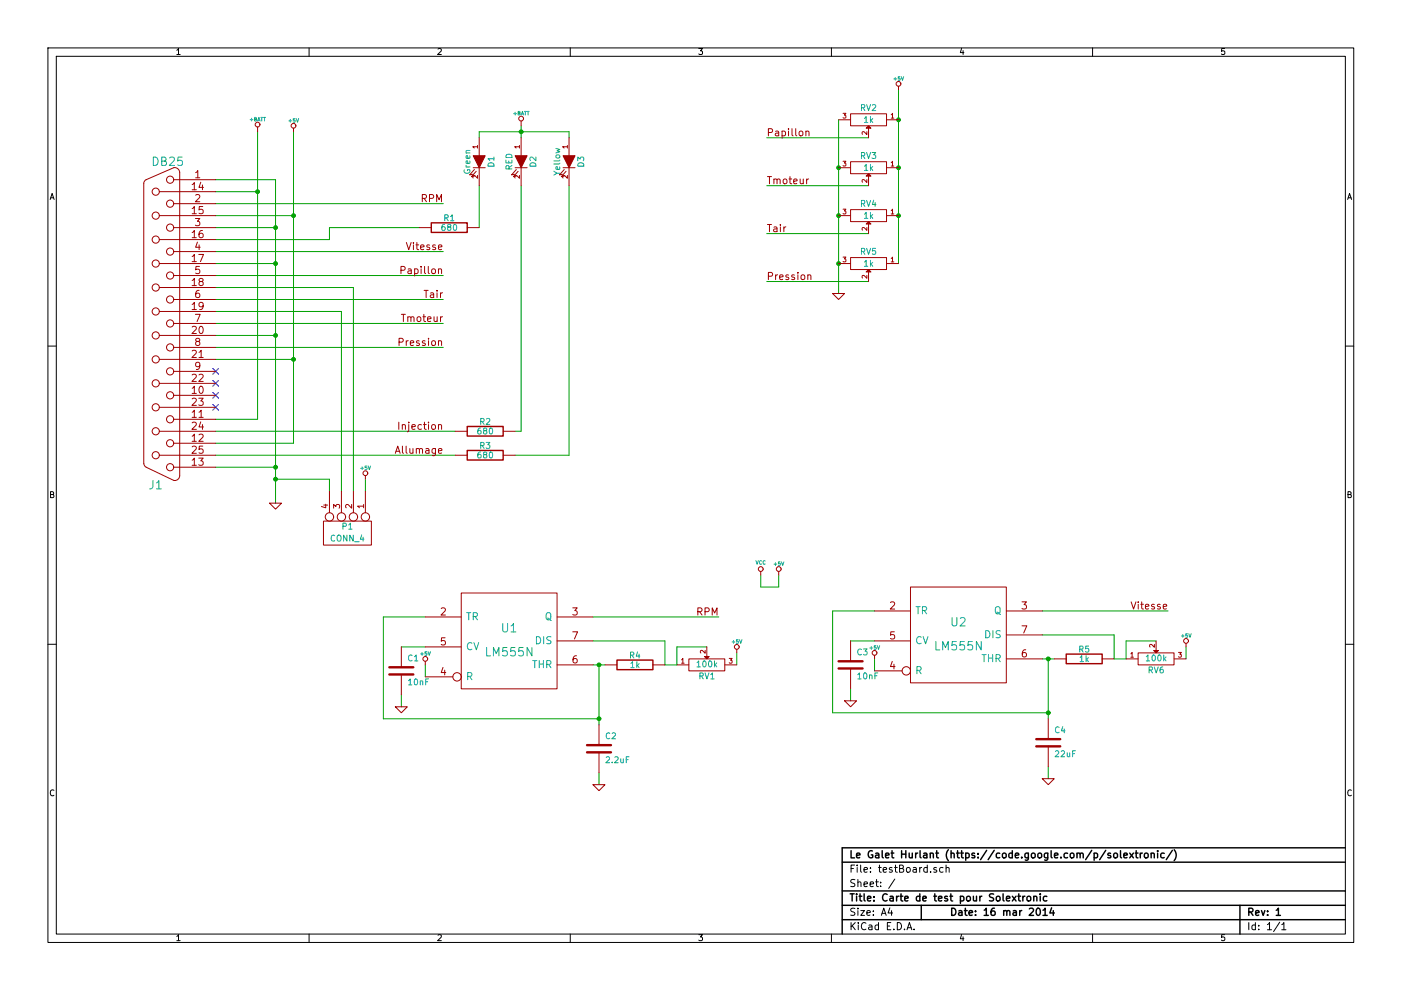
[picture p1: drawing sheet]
EESchema Schematic File Version 2  date dim. 16 mars 2014 20:51:40 CET
LIBS:power
LIBS:device
LIBS:transistors
LIBS:conn
LIBS:linear
LIBS:regul
LIBS:74xx
LIBS:cmos4000
LIBS:adc-dac
LIBS:memory
LIBS:xilinx
LIBS:special
LIBS:microcontrollers
LIBS:dsp
LIBS:microchip
LIBS:analog_switches
LIBS:motorola
LIBS:texas
LIBS:intel
LIBS:audio
LIBS:interface
LIBS:digital-audio
LIBS:philips
LIBS:display
LIBS:cypress
LIBS:siliconi
LIBS:opto
LIBS:atmel
LIBS:contrib
LIBS:valves
LIBS:testBoard-cache
EELAYER 25  0
EELAYER END
$Descr A4 11700 8267
encoding utf-8
Sheet 1 1
Title "Carte de test pour Solextronic"
Date "16 mar 2014"
Rev "1"
Comp "Le Galet Hurlant (https://code.google.com/p/solextronic/)"
Comment1 ""
Comment2 ""
Comment3 ""
Comment4 ""
$EndDescr
Wire Wire Line
	1800 2000 2750 2000
Wire Wire Line
	2750 2000 2750 1900
Wire Wire Line
	2750 1900 3500 1900
Wire Wire Line
	4000 1150 4000 1100
Wire Wire Line
	4000 1100 4750 1100
Wire Wire Line
	4300 3600 4350 3600
Wire Wire Line
	4350 3600 4350 1550
Wire Wire Line
	3800 3600 1800 3600
Wire Wire Line
	3700 2900 1800 2900
Wire Wire Line
	3700 2500 1800 2500
Wire Wire Line
	1800 2100 3700 2100
Wire Wire Line
	1800 2400 2950 2400
Wire Wire Line
	1800 3700 2450 3700
Connection ~ 2450 1800
Wire Wire Line
	1800 1800 2450 1800
Wire Wire Line
	2150 1100 2150 3500
Wire Wire Line
	2150 3500 1800 3500
Connection ~ 2300 2200
Wire Wire Line
	1800 2200 2300 2200
Connection ~ 2300 4000
Wire Wire Line
	2300 4000 2750 4000
Wire Wire Line
	2750 4000 2750 4100
Connection ~ 2300 1900
Wire Wire Line
	1800 1900 2300 1900
Wire Wire Line
	2950 2400 2950 4100
Connection ~ 4350 1100
Wire Wire Line
	4750 1100 4750 1150
Wire Wire Line
	3550 5550 3550 5650
Wire Wire Line
	5000 6000 3200 6000
Wire Wire Line
	3200 6000 3200 5150
Wire Wire Line
	6150 5450 6150 5550
Wire Wire Line
	5550 5550 5650 5550
Wire Wire Line
	5000 6450 5000 6550
Wire Wire Line
	7250 2350 6400 2350
Wire Wire Line
	7250 1550 6400 1550
Connection ~ 7000 1800
Connection ~ 7500 1400
Connection ~ 7500 1000
Wire Wire Line
	7500 2200 7500 750 
Connection ~ 7500 1800
Connection ~ 7000 2200
Wire Wire Line
	7000 1000 7000 2450
Connection ~ 7000 1400
Wire Wire Line
	6400 1150 7250 1150
Wire Wire Line
	7250 1950 6400 1950
Wire Wire Line
	4950 5150 6000 5150
Connection ~ 5000 6000
Wire Wire Line
	4950 5350 5550 5350
Wire Wire Line
	5550 5350 5550 5550
Wire Wire Line
	5050 5550 4950 5550
Connection ~ 5000 5550
Wire Wire Line
	5000 5550 5000 6050
Wire Wire Line
	3200 5150 3550 5150
Wire Wire Line
	3350 5800 3350 5900
Wire Wire Line
	3550 5400 3350 5400
Wire Wire Line
	5900 5400 5650 5400
Wire Wire Line
	5650 5400 5650 5550
Wire Wire Line
	9400 5350 9400 5500
Wire Wire Line
	9400 5350 9650 5350
Wire Wire Line
	7300 5350 7100 5350
Wire Wire Line
	7100 5750 7100 5850
Wire Wire Line
	7300 5100 6950 5100
Wire Wire Line
	8750 5500 8750 6000
Connection ~ 8750 5500
Wire Wire Line
	8800 5500 8700 5500
Wire Wire Line
	9300 5300 9300 5500
Wire Wire Line
	9300 5300 8700 5300
Connection ~ 8750 5950
Wire Wire Line
	8700 5100 9750 5100
Wire Wire Line
	8750 6400 8750 6500
Wire Wire Line
	9300 5500 9400 5500
Wire Wire Line
	9900 5400 9900 5500
Wire Wire Line
	6950 5100 6950 5950
Wire Wire Line
	6950 5950 8750 5950
Wire Wire Line
	7300 5500 7300 5600
Wire Wire Line
	4350 1050 4350 1150
Wire Wire Line
	6350 4800 6350 4900
Wire Wire Line
	6350 4900 6500 4900
Wire Wire Line
	6500 4900 6500 4800
Wire Wire Line
	1800 1500 2300 1500
Wire Wire Line
	2850 4100 2850 2600
Wire Wire Line
	3050 4000 3050 4100
Wire Wire Line
	2300 1500 2300 4200
Wire Wire Line
	1800 3900 2300 3900
Connection ~ 2300 3900
Wire Wire Line
	1800 2800 2300 2800
Connection ~ 2300 2800
Wire Wire Line
	1800 1600 2150 1600
Connection ~ 2150 1600
Wire Wire Line
	2450 3700 2450 1100
Wire Wire Line
	1800 3000 2450 3000
Connection ~ 2450 3000
Wire Wire Line
	2850 2600 1800 2600
Wire Wire Line
	1800 1700 3700 1700
Wire Wire Line
	3700 2300 1800 2300
Wire Wire Line
	3700 2700 1800 2700
Wire Wire Line
	1800 3800 3800 3800
Wire Wire Line
	4750 1550 4750 3800
Wire Wire Line
	4750 3800 4300 3800
Wire Wire Line
	4000 1900 4000 1550
$Comp
L R R1
U 1 1
P 3750 1900
F 0 "R1" V 3830 1900 50  0000 C CNN
F 1 "680" V 3750 1900 50  0000 C CNN
	1    3750 1900
	0    -1   -1   0   
$EndComp
$Comp
L LED D1
U 1 1
P 4000 1350
F 0 "D1" H 4000 1450 50  0000 C CNN
F 1 "Green" H 4000 1250 50  0000 C CNN
	1    4000 1350
	0    1    1    0   
$EndComp
NoConn ~ 1800 3400
NoConn ~ 1800 3300
NoConn ~ 1800 3200
NoConn ~ 1800 3100
$Comp
L DB25 J1
U 1 1
P 1350 2700
F 0 "J1" H 1400 4050 70  0000 C CNN
F 1 "DB25" H 1300 1350 70  0000 C CNN
	1    1350 2700
	-1   0    0    1   
$EndComp
$Comp
L +5V #PWR4
U 1 1
P 3050 4000
F 0 "#PWR4" H 3050 4090 20  0001 C CNN
F 1 "+5V" H 3050 4090 30  0000 C CNN
	1    3050 4000
	1    0    0    -1  
$EndComp
$Comp
L CONN_4 P1
U 1 1
P 2900 4450
F 0 "P1" V 2850 4450 50  0000 C CNN
F 1 "CONN_4" V 2950 4450 50  0000 C CNN
	1    2900 4450
	0    1    1    0   
$EndComp
$Comp
L +5V #PWR11
U 1 1
P 6500 4800
F 0 "#PWR11" H 6500 4890 20  0001 C CNN
F 1 "+5V" H 6500 4890 30  0000 C CNN
	1    6500 4800
	1    0    0    -1  
$EndComp
$Comp
L VCC #PWR10
U 1 1
P 6350 4800
F 0 "#PWR10" H 6350 4900 30  0001 C CNN
F 1 "VCC" H 6350 4900 30  0000 C CNN
	1    6350 4800
	1    0    0    -1  
$EndComp
$Comp
L R R2
U 1 1
P 4050 3600
F 0 "R2" V 4130 3600 50  0000 C CNN
F 1 "680" V 4050 3600 50  0000 C CNN
	1    4050 3600
	0    -1   -1   0   
$EndComp
$Comp
L LED D3
U 1 1
P 4750 1350
F 0 "D3" H 4750 1450 50  0000 C CNN
F 1 "Yellow" H 4750 1250 50  0000 C CNN
	1    4750 1350
	0    1    1    0   
$EndComp
$Comp
L R R3
U 1 1
P 4050 3800
F 0 "R3" V 4130 3800 50  0000 C CNN
F 1 "680" V 4050 3800 50  0000 C CNN
	1    4050 3800
	0    -1   -1   0   
$EndComp
$Comp
L +BATT #PWR7
U 1 1
P 4350 1050
F 0 "#PWR7" H 4350 1000 20  0001 C CNN
F 1 "+BATT" H 4350 1150 30  0000 C CNN
	1    4350 1050
	1    0    0    -1  
$EndComp
Text Label 3700 2100 2    60   ~ 0
Vitesse
Text Label 3700 1700 2    60   ~ 0
RPM
$Comp
L LM555N U2
U 1 1
P 8000 5300
F 0 "U2" H 8000 5400 70  0000 C CNN
F 1 "LM555N" H 8000 5200 70  0000 C CNN
	1    8000 5300
	1    0    0    -1  
$EndComp
Text Label 9750 5100 2    60   ~ 0
Vitesse
$Comp
L C C4
U 1 1
P 8750 6200
F 0 "C4" H 8800 6300 50  0000 L CNN
F 1 "22uF" H 8800 6100 50  0000 L CNN
	1    8750 6200
	1    0    0    -1  
$EndComp
$Comp
L GND #PWR16
U 1 1
P 8750 6500
F 0 "#PWR16" H 8750 6500 30  0001 C CNN
F 1 "GND" H 8750 6430 30  0001 C CNN
	1    8750 6500
	1    0    0    -1  
$EndComp
$Comp
L R R5
U 1 1
P 9050 5500
F 0 "R5" V 9130 5500 50  0000 C CNN
F 1 "1k" V 9050 5500 50  0000 C CNN
	1    9050 5500
	0    -1   -1   0   
$EndComp
$Comp
L +5V #PWR17
U 1 1
P 9900 5400
F 0 "#PWR17" H 9900 5490 20  0001 C CNN
F 1 "+5V" H 9900 5490 30  0000 C CNN
	1    9900 5400
	1    0    0    -1  
$EndComp
$Comp
L C C3
U 1 1
P 7100 5550
F 0 "C3" H 7150 5650 50  0000 L CNN
F 1 "10nF" H 7150 5450 50  0000 L CNN
	1    7100 5550
	1    0    0    -1  
$EndComp
$Comp
L GND #PWR13
U 1 1
P 7100 5850
F 0 "#PWR13" H 7100 5850 30  0001 C CNN
F 1 "GND" H 7100 5780 30  0001 C CNN
	1    7100 5850
	1    0    0    -1  
$EndComp
$Comp
L +5V #PWR14
U 1 1
P 7300 5500
F 0 "#PWR14" H 7300 5590 20  0001 C CNN
F 1 "+5V" H 7300 5590 30  0000 C CNN
	1    7300 5500
	1    0    0    -1  
$EndComp
$Comp
L POT RV6
U 1 1
P 9650 5500
F 0 "RV6" H 9650 5400 50  0000 C CNN
F 1 "100k" H 9650 5500 50  0000 C CNN
	1    9650 5500
	1    0    0    -1  
$EndComp
$Comp
L POT RV1
U 1 1
P 5900 5550
F 0 "RV1" H 5900 5450 50  0000 C CNN
F 1 "100k" H 5900 5550 50  0000 C CNN
	1    5900 5550
	1    0    0    -1  
$EndComp
$Comp
L +5V #PWR6
U 1 1
P 3550 5550
F 0 "#PWR6" H 3550 5640 20  0001 C CNN
F 1 "+5V" H 3550 5640 30  0000 C CNN
	1    3550 5550
	1    0    0    -1  
$EndComp
$Comp
L GND #PWR5
U 1 1
P 3350 5900
F 0 "#PWR5" H 3350 5900 30  0001 C CNN
F 1 "GND" H 3350 5830 30  0001 C CNN
	1    3350 5900
	1    0    0    -1  
$EndComp
$Comp
L C C1
U 1 1
P 3350 5600
F 0 "C1" H 3400 5700 50  0000 L CNN
F 1 "10nF" H 3400 5500 50  0000 L CNN
	1    3350 5600
	1    0    0    -1  
$EndComp
$Comp
L +5V #PWR9
U 1 1
P 6150 5450
F 0 "#PWR9" H 6150 5540 20  0001 C CNN
F 1 "+5V" H 6150 5540 30  0000 C CNN
	1    6150 5450
	1    0    0    -1  
$EndComp
$Comp
L R R4
U 1 1
P 5300 5550
F 0 "R4" V 5380 5550 50  0000 C CNN
F 1 "1k" V 5300 5550 50  0000 C CNN
	1    5300 5550
	0    -1   -1   0   
$EndComp
$Comp
L GND #PWR8
U 1 1
P 5000 6550
F 0 "#PWR8" H 5000 6550 30  0001 C CNN
F 1 "GND" H 5000 6480 30  0001 C CNN
	1    5000 6550
	1    0    0    -1  
$EndComp
$Comp
L C C2
U 1 1
P 5000 6250
F 0 "C2" H 5050 6350 50  0000 L CNN
F 1 "2.2uF" H 5050 6150 50  0000 L CNN
	1    5000 6250
	1    0    0    -1  
$EndComp
Text Label 6000 5150 2    60   ~ 0
RPM
Text Label 3700 3600 2    60   ~ 0
Injection
Text Label 3700 3800 2    60   ~ 0
Allumage
Text Label 3700 2900 2    60   ~ 0
Pression
Text Label 3700 2500 2    60   ~ 0
Tair
Text Label 3700 2700 2    60   ~ 0
Tmoteur
Text Label 3700 2300 2    60   ~ 0
Papillon
Text Label 6400 2350 0    60   ~ 0
Pression
Text Label 6400 1950 0    60   ~ 0
Tair
Text Label 6400 1550 0    60   ~ 0
Tmoteur
Text Label 6400 1150 0    60   ~ 0
Papillon
$Comp
L GND #PWR12
U 1 1
P 7000 2450
F 0 "#PWR12" H 7000 2450 30  0001 C CNN
F 1 "GND" H 7000 2380 30  0001 C CNN
	1    7000 2450
	1    0    0    -1  
$EndComp
$Comp
L +5V #PWR15
U 1 1
P 7500 750
F 0 "#PWR15" H 7500 840 20  0001 C CNN
F 1 "+5V" H 7500 840 30  0000 C CNN
	1    7500 750 
	1    0    0    -1  
$EndComp
$Comp
L LED D2
U 1 1
P 4350 1350
F 0 "D2" H 4350 1450 50  0000 C CNN
F 1 "RED" H 4350 1250 50  0000 C CNN
	1    4350 1350
	0    1    1    0   
$EndComp
$Comp
L LM555N U1
U 1 1
P 4250 5350
F 0 "U1" H 4250 5450 70  0000 C CNN
F 1 "LM555N" H 4250 5250 70  0000 C CNN
	1    4250 5350
	1    0    0    -1  
$EndComp
$Comp
L +5V #PWR3
U 1 1
P 2450 1100
F 0 "#PWR3" H 2450 1190 20  0001 C CNN
F 1 "+5V" H 2450 1190 30  0000 C CNN
	1    2450 1100
	1    0    0    -1  
$EndComp
$Comp
L +BATT #PWR1
U 1 1
P 2150 1100
F 0 "#PWR1" H 2150 1050 20  0001 C CNN
F 1 "+BATT" H 2150 1200 30  0000 C CNN
	1    2150 1100
	1    0    0    -1  
$EndComp
$Comp
L GND #PWR2
U 1 1
P 2300 4200
F 0 "#PWR2" H 2300 4200 30  0001 C CNN
F 1 "GND" H 2300 4130 30  0001 C CNN
	1    2300 4200
	1    0    0    -1  
$EndComp
$Comp
L POT RV2
U 1 1
P 7250 1000
F 0 "RV2" H 7250 900 50  0000 C CNN
F 1 "1k" H 7250 1000 50  0000 C CNN
	1    7250 1000
	-1   0    0    1   
$EndComp
$Comp
L POT RV3
U 1 1
P 7250 1400
F 0 "RV3" H 7250 1300 50  0000 C CNN
F 1 "1k" H 7250 1400 50  0000 C CNN
	1    7250 1400
	-1   0    0    1   
$EndComp
$Comp
L POT RV4
U 1 1
P 7250 1800
F 0 "RV4" H 7250 1700 50  0000 C CNN
F 1 "1k" H 7250 1800 50  0000 C CNN
	1    7250 1800
	-1   0    0    1   
$EndComp
$Comp
L POT RV5
U 1 1
P 7250 2200
F 0 "RV5" H 7250 2100 50  0000 C CNN
F 1 "1k" H 7250 2200 50  0000 C CNN
	1    7250 2200
	-1   0    0    1   
$EndComp
$EndSCHEMATC
